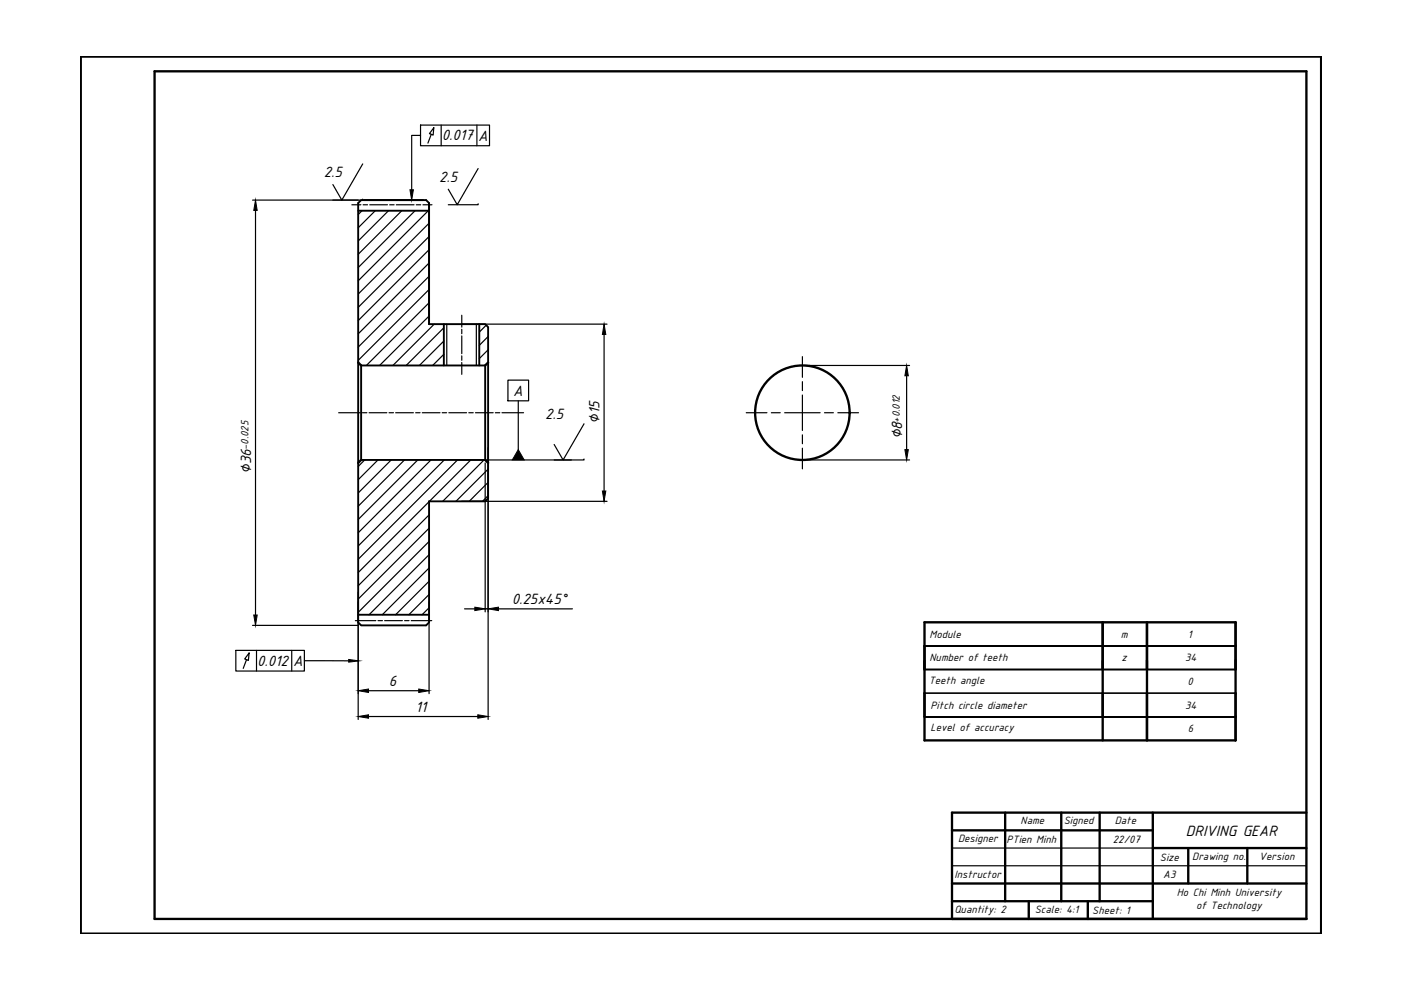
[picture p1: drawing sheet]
<svg xmlns="http://www.w3.org/2000/svg" width="297mm" height="210mm" viewBox="0 0 297 210" stroke-linecap="round" stroke-linejoin="round" font-family="sans-serif">
<!-- layer: AM_5 -->
<g fill="none" stroke="#000" stroke-width=".25">
<path d="M76.7 44.7l-.8 .8M79.6 44.7l-3.7 3.6M82.4 44.7l-6.5 6.4M85.2 44.7l-9.3 9.2M88 44.7l-12.1 12M90.8 44.7l-14.9 14.8M91 47.3l-15.1 15.1M91 50.1l-15.1 15.1M91 52.9l-15.1 15.1M91 55.8l-15.1 15M91 58.6l-15.1 15M91 61.4l-15.1 15"/>
<path d="M91 64.2l-13.3 13.3M91 67l-10.5 10.5M92.1 68.7l-8.8 8.8M94.1 69.5l-8 8M94.1 72.3l-5.2 5.2M94.1 75.1l-2.4 2.4M94.7 68.7v8.8M101 68.7v8.8M103.1 68.9l-1.5 1.5M103.5 71.3l-1.9 1.9M103.5 74.2l-1.9 1.8M77.3 97.5l-1.4 1.4"/>
<path d="M80.1 97.5l-4.2 4.2M82.9 97.5l-7 7M85.8 97.5l-9.9 9.8M88.6 97.5l-12.7 12.6M91.4 97.5l-15.5 15.5M94.2 97.5l-18.3 18.3M97 97.5l-21.1 21.1M99.8 97.5l-8.8 8.8M102.6 97.5l-8.7 8.8M103.5 99.5l-6.8 6.8M91 106.4l-15.1 15M91 109.2l-15.1 15"/>
<path d="M91 112l-15.1 15M91 114.8l-15.1 15M91 117.6l-12.8 12.7M103.5 102.3l-4 4M103.5 105.1l-1.2 1.2M91 120.4l-9.9 9.9M91 123.2l-7.1 7.1M91 126l-4.3 4.3M91 128.9l-1.5 1.4"/>
</g>
<!-- layer: net dam -->
<path d="M75.9 43l.7-.6h13.7l.7 .6v25.7h11.9l.6 .6v36.4l-.6 .6h-11.9v25.7l-.7 .6h-13.7l-.7-.6zM75.9 44.7h15.1M77.2 42.4h12.5M91 43v25.7M76.6 77.5h26.3v20h-26.3zM94.1 68.7v8.8M101.6 68.7v8.8M75.9 130.3h15.1" fill="none" stroke="#000" stroke-width=".4"/>
<!-- layer: AM_7 -->
<g fill="none" stroke="#000" stroke-width=".25">
<path d="M74.6 43.4h1.9M77 43.4h.9M78.4 43.4h3.8M82.6 43.4h1M84 43.4h3.8M88.3 43.4h.9M89.7 43.4h1.9M97.9 66.8v2.5M97.9 69.8v1M97.9 71.2v3.8M97.9 75.5v.9M97.9 76.9v2.5"/>
<path d="M170.1 75.6v4.4M71.8 87.5h4.6M76.9 87.5h.9M78.3 87.5h3.7M82.5 87.5h.9M83.9 87.5h3.7M88.1 87.5h1M89.5 87.5h3.8M93.8 87.5h.9M95.2 87.5h3.7M99.4 87.5h.9M100.8 87.5h3.8"/>
<path d="M105 87.5h1M106.4 87.5h4.6M158.2 87.5h4.4M163.5 87.5h1.9M166.4 87.5h7.5M170.1 80.9v1.9M170.1 83.8v7.5M170.1 92.2v1.9M170.1 95v4.4M174.8 87.5h1.9M177.6 87.5h4.4M75.3 131.6h4.4"/>
<path d="M80.1 131.6h1M81.6 131.6h3.7M85.8 131.6h.9M87.2 131.6h4.3"/>
</g>
<!-- layer: AM_4 -->
<g fill="none" stroke="#000" stroke-width=".25">
<path d="M76.9 34.8l-4.4 7.6-1.9-3.3M89.2 28.7h-1.9v11.5M89.2 26.5h14.6v4.4h-14.6zM91.4 28.5l-.7 1.8M92 27.1l-.2 1.5-.8-.3zM93.5 26.5v4.4M101.1 26.5v4.4M101.4 35.7l-4.5 7.7-1.9-3.3M53.5 42.4h22.4M54.2 44.6v85.8M76.9 42.2v.2h-6.3M101.4 43.2v.2h-6.4"/>
<path d="M97.9 68.7h30.8M128.1 70.9v33.2M170.7 77.5h22.1M192.2 79.7v15.6M97.2 97.5h23.9M102.9 98.1v31.6M103.5 99.4v30.3M107.7 80.6h4.4v4.4h-4.4zM109.9 85v10.3M123.8 97.3v.2h-6.3M123.8 89.9l-4.4 7.6-1.9-3.3M170.7 97.5h22.1"/>
<path d="M97.9 106.3h30.8M50 137.9h14.5v4.4h-14.5zM52.3 139.9l-.7 1.8M52.8 138.5l-.1 1.5-.8-.3zM53.5 132.6h22.4M54.4 137.9v4.4M61.9 137.9v4.4M98.5 129.1h2.2M102.9 129.1h.6M105.7 129.1h15.7M196 136.9h66M64.5 140.1h9.4"/>
<path d="M196 152h66M196 142h66M196 147h66M201.8 179.8h42.6M201.8 183.6h75.2"/>
</g>
<path d="M54.2 42.4l.3 2.2h-.7zM86.9 40.2h.7l-.3 2.2zM128.1 68.7l.3 2.2h-.7zM192.2 77.5l.4 2.2h-.7zM109.9 95.3l1.2 2.2h-2.5zM191.9 95.3h.7l-.4 2.2zM127.7 104.1h.7l-.3 2.2zM53.8 130.4h.7l-.3 2.2zM73.9 139.8l2.2 .3-2.2 .3zM100.7 128.7l2.2 .4-2.2 .4zM103.5 129.1l2.2-.4v.8z" fill="#000" stroke="#000" stroke-width=".21"/>
<g fill="#fff" stroke="#fff" stroke-width=".21">
<path d="M186.7 83.4v9.4h4.8zM186.7 83.4h4.8v9.4z"/>
<path d="M48.6 88.9v11.2h4.9zM48.6 88.9h4.9v11.2z"/>
<path d="M122.5 84.7v4.9h4.9zM122.5 84.7h4.9v4.9z"/>
</g>
<!-- layer: 0 -->
<path d="M17.1 12h263v186h-263zM32.8 15.1h244.2v179.7h-244.2zM196 131.9v25.1M233.8 131.9v25.1M243.2 131.9v25.1M262 131.9v25.1" fill="none" stroke="#000" stroke-width=".5"/>
<!-- layer: AM_0 -->
<g fill="none" stroke="#000" stroke-width=".5">
<path d="M75.9 76.9l.7 .6M103.5 76.9l-.6 .6M76.6 97.5l-.7 .6M102.9 97.5l.6 .6M196 131.9h66M196 157h66"/>
<circle cx="170.1" cy="87.5" r="10"/>
</g>
<!-- layer: AM_4N -->
<path d="M103.5 94.9v57.6M75.9 125.6v26.9M91 127.6v19.5M78.1 146.4h10.7M78.1 151.9h23.2" fill="none" stroke="#000" stroke-width=".25"/>
<path d="M75.9 146.4l2.2-.3v.7zM75.9 151.9l2.2-.4v.8zM88.8 146.1l2.2 .3-2.2 .4zM101.3 151.5l2.2 .4-2.2 .4z" fill="#000" stroke="#000" stroke-width=".21"/>
<!-- layer: Object -->
<g fill="none" stroke="#000" stroke-width=".5">
<path d="M201.8 176.1h42.6M213.1 172.3v18.8M225 172.3v18.8M233.1 172.3v18.8M244.4 172.3v22.5M244.4 179.8h32.6M251.9 179.8v7.5M264.5 179.8v7.5M277 172.3h-75.2v22.5M201.8 187.3h75.2M201.8 191.1h42.6M218.1 191.1v3.7"/>
<path d="M230.6 191.1v3.7"/>
</g>
<!-- layer: gachchan -->
<path d="M201.8 194.8h75.2" fill="none" stroke="#000" stroke-width=".5"/>
<g font-size="3.4">
<text x="93.7" y="29.8">0.017</text>
<text x="101.4" y="29.8">A</text>
<text x="68.6" y="37.6">2.5</text>
<text x="93.1" y="38.6">2.5</text>
<text x="108.8" y="83.9">A</text>
<text x="115.6" y="88.9">2.5</text>
<text x="127.1" y="89.9" transform="rotate(-90 127.1 89.9)">∅15</text>
<text x="191.3" y="93.2" transform="rotate(-90 191.3 93.2)">∅8</text>
<text x="53.2" y="100.4" transform="rotate(-90 53.2 100.4)">∅36</text>
<text x="108.5" y="128.2">0.25x45°</text>
<text x="54.5" y="141.2">0.012</text>
<text x="62.1" y="141.2">A</text>
<text x="82.4" y="145.5">6</text>
<text x="88.1" y="151">11</text>
<text x="251.4" y="177.2">DRIVING GEAR</text>
</g>
<g font-size="2.4">
<text x="190.8" y="89.6" transform="rotate(-90 190.8 89.6)">+0.012</text>
<text x="52.7" y="95.4" transform="rotate(-90 52.7 95.4)">-0.025</text>
<text x="197.1" y="135.2">Module</text>
<text x="237.6" y="135.2">m</text>
<text x="251.8" y="135.2">1</text>
<text x="197.1" y="140.2">Number of teeth</text>
<text x="237.8" y="140.2">z</text>
<text x="251.3" y="140.2">34</text>
<text x="196.9" y="145">Teeth angle</text>
<text x="251.8" y="145.2">0</text>
<text x="197.3" y="150.2">Pitch circle diameter</text>
<text x="197.3" y="155">Level of accuracy</text>
<text x="251.3" y="150.2">34</text>
<text x="251.8" y="155.3">6</text>
<text x="203.1" y="178.5">Designer</text>
<text x="213.4" y="178.7">PTien Minh</text>
<text x="216.4" y="174.8">Name</text>
<text x="225.5" y="174.8">Signed</text>
<text x="236" y="178.7">22/07</text>
<text x="236.4" y="174.8">Date</text>
<text x="245.9" y="182.7">Size</text>
<text x="252.8" y="182.4">Drawing no.</text>
<text x="267" y="182.3">Version</text>
<text x="202.4" y="186.1">Instructor</text>
<text x="246.6" y="186.1">A3</text>
<text x="249.5" y="190">Ho Chi Minh University</text>
<text x="202.4" y="193.6">Quantity: 2</text>
<text x="219.4" y="193.6">Scale: 4:1</text>
<text x="231.6" y="193.7">Sheet: 1</text>
<text x="253.6" y="192.6">of Technology</text>
</g>
</svg>
